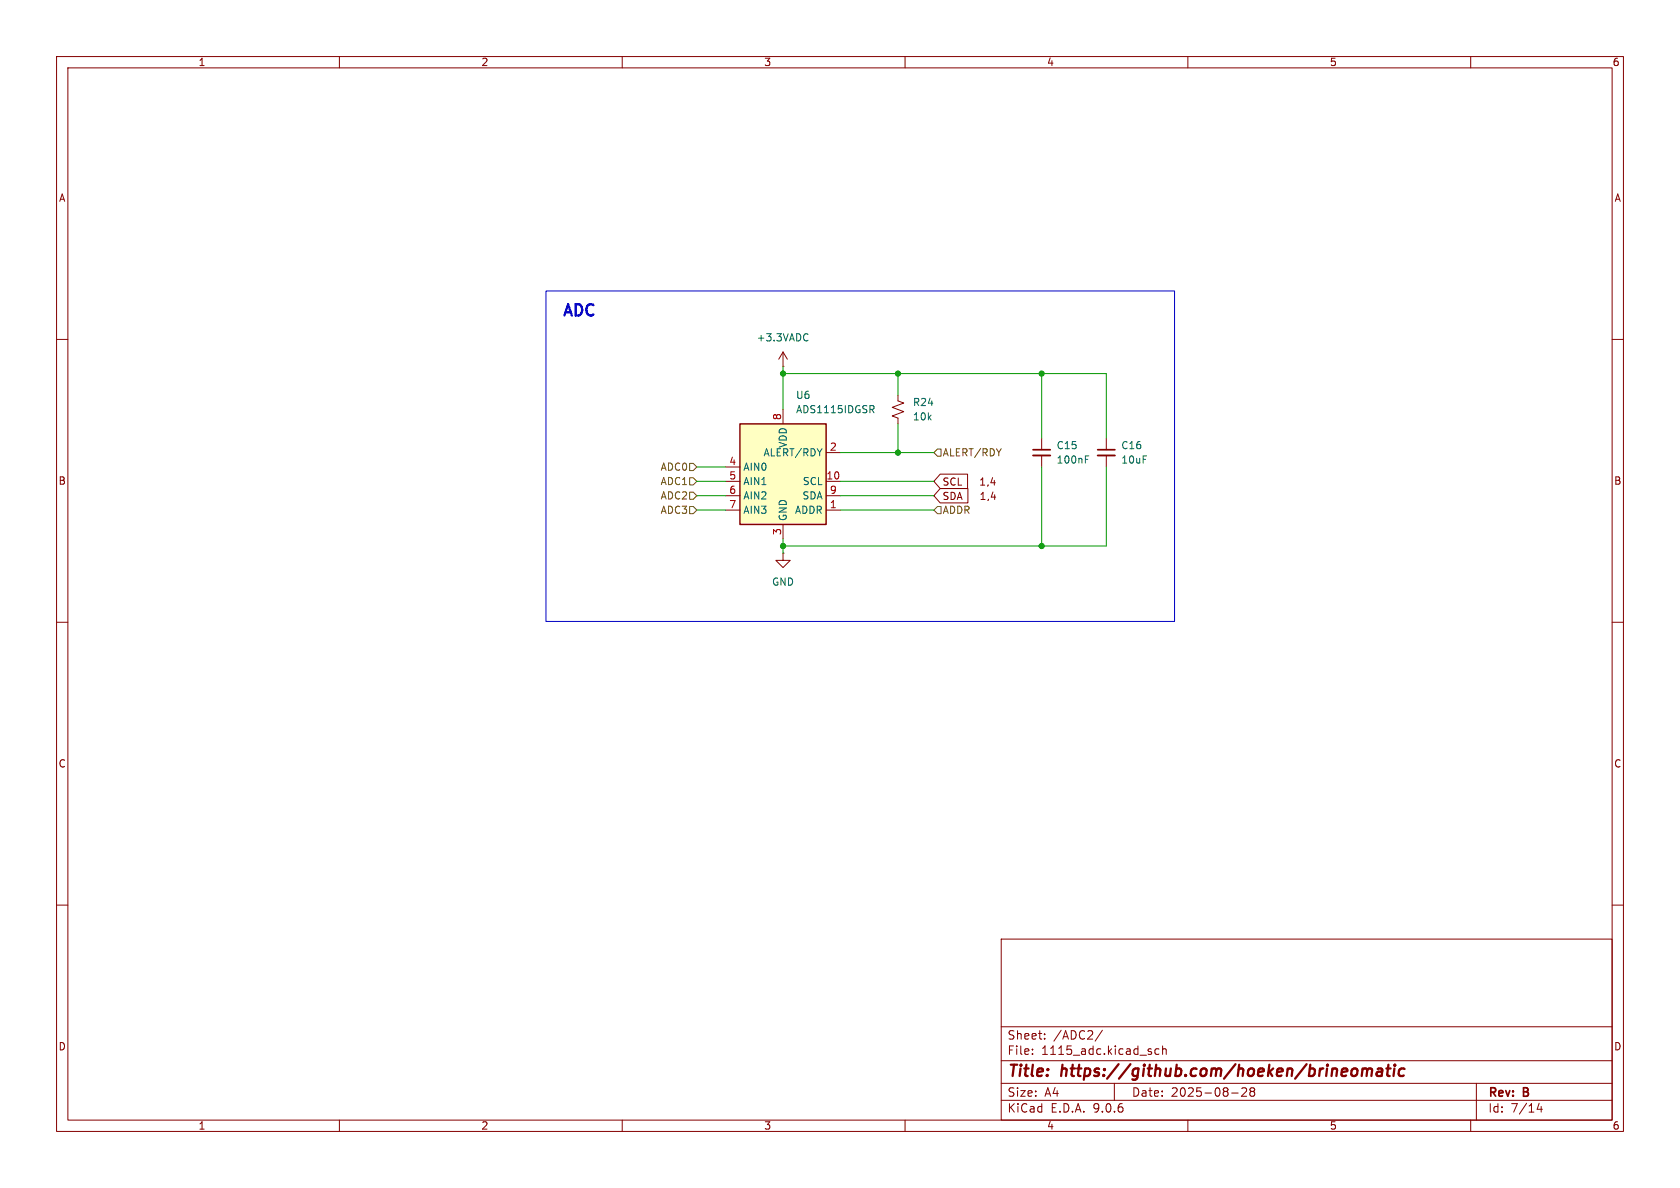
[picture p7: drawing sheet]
<svg xmlns="http://www.w3.org/2000/svg" width="297mm" height="210mm" viewBox="0 0 297 210" stroke-linecap="round" stroke-linejoin="round" font-family="sans-serif">
<g fill="none" stroke="#840000" stroke-width=".18">
<path d="M10 10h277v190h-277zM12 12h273v186h-273zM60 10v2M110 10v2M160 10v2M210 10v2M260 10v2M10 60h2M158.7 69.9v1l1.1 .3-2.1 .8 2.1 .8-2.1 .7 1 .4v1M184.1 77.5v2M285 60h2M138.4 97.8v1.3h1.3l-1.3 1.2-1.2-1.2h1.2"/>
<path d="M138.4 97.8h.1M184.1 80.5v2.1M10 110h2M285 110h2M10 160h2M177 166h108v32h-108zM285 160h2M60 198v2M110 198v2M160 198v2M177 194.5h108M177 191.5h108"/>
<path d="M177 187.5h108M177 181.5h108M182.5 186.3v.1M182.5 185.5v.1M184.7 183.6v.1M184.7 182.8v.1M194.9 182.1l-1.3 2M197 191.5v3M204.9 185.5l-.4-.1-.3 .3v.4l.1 .2h.6M205.5 185.5l.2-.1 .4 .1 .1 .9M205.5 184.9v1.5M210 198v2"/>
<path d="M217.7 193.2h1.2M220.3 192.4v.5l-.8 .9h.9M221 192.4v.3l.2 .2M221.2 192.9l-.2 .3v.5l.2 .1 .5-.1 .1-.2-.1-.4-.2-.2M221.2 192.9h.3M221.7 192.4l.1 .3-.3 .2M260 198v2M261 191.5v6.5M272.1 195l-.4 1.1h1M272.5 195.6v1"/>
</g>
<g fill="none" stroke="#840000" stroke-width=".4">
<path d="M240.9 189.1a.49 .49 0 0 1 .8 .1M240.9 188.9l-.2 1.3M241.7 189.2a.5 .5 0 0 1 .8-.2l-.1 1.2M241.7 189.2l-.1 1M243.6 189l.2-.1 .5 .1v1.2M244.4 189.4h-.7a.4 .4 0 0 0-.4 .4 .4 .4 0 0 0 .3 .4l.7-.1M245.1 188.9h.7M245.5 188.2l-.3 1.7 .1 .2 .4 .1M246.5 188.9l-.2 1.3M246.6 188.2v.2M246.6 188.2l-.1 .1 .1 .1M246.6 188.2l.1 .1-.1 .1"/>
<path d="M248.3 189a.66 .66 0 0 0-1 .3v.5l.1 .3 .2 .1 .6-.1"/>
</g>
<path d="M182.6 79.5h3.1" fill="none" stroke="#840000" stroke-width=".3"/>
<path d="M182.6 80.5h3.1" fill="none" stroke="#840000" stroke-width=".33"/>
<path d="M191.9 81.2h.4M191.9 80.6h.6" fill="none" stroke="#006464" stroke-width=".18"/>
<path d="M130.8 74.9h15.2v17.8h-15.2z" fill="#ffffc2"/>
<path d="M130.8 74.9h15.2v17.8h-15.2z" fill="none" stroke="#840000" stroke-width=".25"/>
<g fill="none" stroke="#840000" stroke-width=".18">
<path d="M138.4 64.8h.1M138.4 62.2v2.6M138.4 72.4v2.5M138.4 62.2l.8 1.3M138.4 62.2l-.7 1.3M195.6 77.5v2M128.3 82.6h2.5M128.3 85.1h2.5M128.3 87.6h2.5M128.3 90.2h2.5M138.4 92.7v2.6M146 85.1h2.6"/>
<path d="M146 87.6h2.6M146 90.2h2.6M146 80h2.6M166.2 86.4h4.9v2.5h-4.9l-1.1-1.3zM166.2 83.8h4.9v2.6h-4.9l-1.1-1.3zM195.6 80.5v2.1"/>
</g>
<path d="M142.6 59l.2 .1M142.8 60.1l-.2 .2M154.1 72.4l.4 .6M154.3 71.7l.2 .2v.3l-.2 .2" fill="none" stroke="#006464" stroke-width=".18"/>
<path d="M194.1 79.5h3" fill="none" stroke="#840000" stroke-width=".3"/>
<path d="M194.1 80.5h3" fill="none" stroke="#840000" stroke-width=".33"/>
<path d="M165.7 79.4h.7v1.2h-.7l-.6-.6zM121.9 84.5h.7l.6 .6-.6 .6h-.7zM121.9 87h.7l.6 .6-.6 .7h-.7zM121.9 81.9h.7l.6 .7-.6 .6h-.7zM121.9 89.5h.7l.6 .7-.6 .6h-.7zM165.7 89.5h.7v1.3h-.7l-.6-.6z" fill="none" stroke="#725600" stroke-width=".18"/>
<g fill="none" stroke="#009600" stroke-width=".18">
<path d="M138.4 64.8v7.6M138.4 66h57.2v11.5M158.7 66v3.9M158.7 74.9v5.1M184.1 66v11.5M123.2 85.1h5.1M123.2 90.2h5.1M123.2 87.6h5.1M123.2 82.6h5.1M138.4 95.3v2.5M148.6 85.1h16.5M148.6 90.2h16.5"/>
<path d="M148.6 87.6h16.5M148.6 80h16.5M184.1 82.6v13.9M195.6 82.6v13.9h-57.2"/>
</g>
<path d="M96.5 51.4h111.1v58.5h-111.1z" fill="none" stroke="#0000c2" stroke-width=".18"/>
<g fill="#009600" stroke="#009600" stroke-width=".18">
<circle cx="138.4" cy="66" r=".46"/>
<circle cx="158.7" cy="66" r=".46"/>
<circle cx="158.7" cy="80" r=".46"/>
<circle cx="184.1" cy="66" r=".46"/>
<circle cx="184.1" cy="96.5" r=".46"/>
<circle cx="138.4" cy="96.5" r=".46"/>
</g>
<text font-size="2.8" fill="#0000c2" x="99.3" y="56.5">ADC</text>
<g font-size="2.8" fill="#840000">
<text x="178" y="190.9">Title:</text>
<text x="187.7" y="190.9">https://github.com/hoeken/brineomatic</text>
</g>
<g font-size="2.1" fill="#840000">
<text x="178" y="184">Sheet:</text>
<text x="186.2" y="184">/ADC2/</text>
<text x="178" y="186.7">File:</text>
<text x="184.1" y="186.7">1115_adc.kicad_sch</text>
<text x="178" y="196.9">KiCad</text>
<text x="178" y="194.1">Size:</text>
<text x="184.7" y="194.1">A4</text>
<text x="185.7" y="196.9">E.D.A.</text>
<text x="193.3" y="196.9">9.0.6</text>
<text x="200" y="194.1">Date:</text>
<text x="207" y="194.1">2025-08-28</text>
<text x="263" y="194.3">Rev:</text>
<text x="263" y="196.9">Id:</text>
<text x="267.1" y="196.9">7/14</text>
<text x="269.4" y="194.3">B</text>
</g>
<g font-size="1.8" fill="#840000">
<text x="35" y="11.9">1</text>
<text x="85" y="11.9">2</text>
<text x="135" y="11.9">3</text>
<text x="185" y="11.9">4</text>
<text x="235" y="11.9">5</text>
<text x="285" y="11.9">6</text>
<text x="10.3" y="35.9">A</text>
<text x="285.3" y="35.9">A</text>
<text x="10.3" y="85.9">B</text>
<text x="166.5" y="88.6">SDA</text>
<text x="166.5" y="86">SCL</text>
<text x="173" y="86">1,4</text>
<text x="173.1" y="88.6">1,4</text>
<text x="285.3" y="85.9">B</text>
<text x="10.3" y="135.9">C</text>
<text x="285.3" y="135.9">C</text>
<text x="10.3" y="185.9">D</text>
<text x="285.3" y="185.9">D</text>
<text x="35" y="199.9">1</text>
<text x="85" y="199.9">2</text>
<text x="135" y="199.9">3</text>
<text x="185" y="199.9">4</text>
<text x="235" y="199.9">5</text>
<text x="285" y="199.9">6</text>
</g>
<g font-size="1.8" fill="#006464">
<text x="133.7" y="60.6">+3.3VADC</text>
<text x="140.6" y="70.7">U6</text>
<text x="161.3" y="72">R24</text>
<text x="140.6" y="73.3">ADS1115IDGSR</text>
<text x="161.3" y="74.5">10k</text>
<text x="131.3" y="83.4">AIN0</text>
<text x="134.9" y="80.9">ALERT/RDY</text>
<text x="139.3" y="79.3" transform="rotate(-90 139.3 79.3)">VDD</text>
<text x="186.7" y="82.1">100nF</text>
<text x="186.7" y="79.6">C15</text>
<text x="198.1" y="79.6">C16</text>
<text x="198.1" y="82.1">10uF</text>
<text x="131.3" y="86">AIN1</text>
<text x="131.3" y="88.5">AIN2</text>
<text x="141.8" y="88.5">SDA</text>
<text x="141.8" y="86">SCL</text>
<text x="131.3" y="91">AIN3</text>
<text x="139.3" y="92.2" transform="rotate(-90 139.3 92.2)">GND</text>
<text x="140.4" y="91">ADDR</text>
<text x="136.4" y="103.7">GND</text>
</g>
<g font-size="1.8" fill="#a90000">
<text x="138.2" y="74.4" transform="rotate(-90 138.2 74.4)">8</text>
<text x="128.8" y="82.3">4</text>
<text x="146.6" y="79.8">2</text>
<text x="128.8" y="84.8">5</text>
<text x="128.8" y="87.4">6</text>
<text x="128.8" y="89.9">7</text>
<text x="146" y="84.8">10</text>
<text x="146.6" y="87.4">9</text>
<text x="146.6" y="89.9">1</text>
<text x="138.2" y="94.7" transform="rotate(-90 138.2 94.7)">3</text>
</g>
<g font-size="1.8" fill="#725600">
<text x="116.7" y="83.4">ADC0</text>
<text x="166.6" y="80.9">ALERT/RDY</text>
<text x="116.7" y="86">ADC1</text>
<text x="116.7" y="88.5">ADC2</text>
<text x="116.7" y="91">ADC3</text>
<text x="166.6" y="91">ADDR</text>
</g>
</svg>
